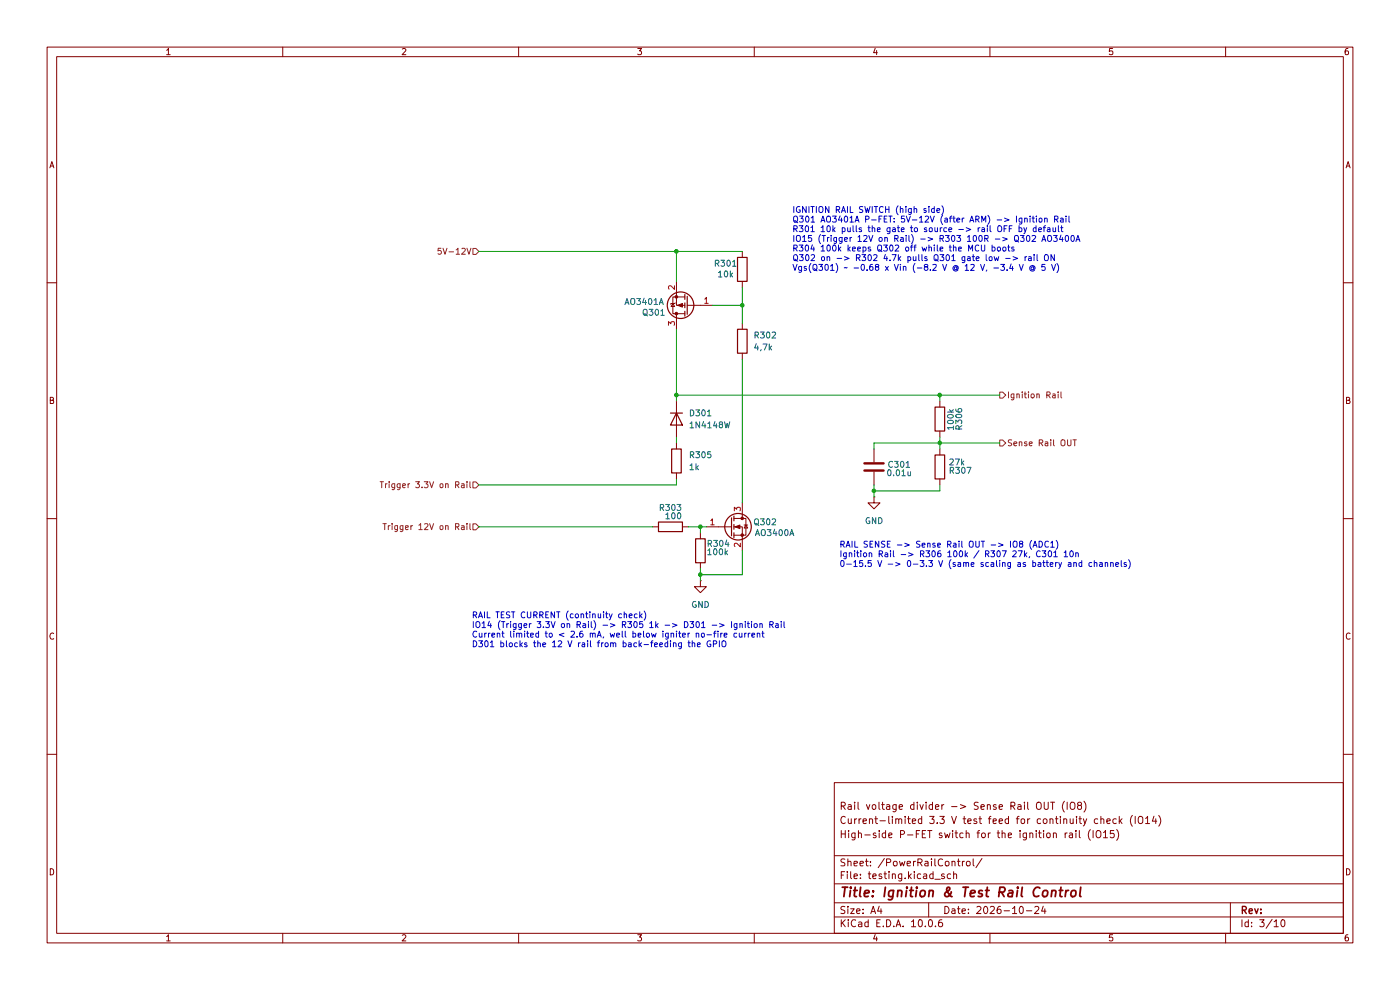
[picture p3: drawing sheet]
(kicad_sch
 (version 20260306)
 (generator "eeschema")
 (generator_version "10.0")
 (paper "A4")
 (title_block
  (title "Ignition & Test Rail Control")
  (date "2026-10-24")
  (comment 1 "High-side P-FET switch for the ignition rail (IO15)")
  (comment 2 "Current-limited 3.3 V test feed for continuity check (IO14)"))
 (lib_symbols
  (symbol "Device:C"
   (pin_numbers (hide yes))
   (pin_names
    (offset 0.254)) (exclude_from_sim no) (in_bom yes) (on_board yes)
   (in_pos_files yes)
   (duplicate_pin_numbers_are_jumpers no)
   (property "Reference" "C" (at 0.635 2.54 0) (show_name no) (do_not_autoplace no) (effects (font (size 1.27 1.27)) (justify left)))
   (property "Value" "C" (at 0.635 -2.54 0) (show_name no) (do_not_autoplace no) (effects (font (size 1.27 1.27)) (justify left)))
   (property "Footprint" "" (at 0.9652 -3.81 0) (show_name no) (do_not_autoplace no) (hide yes) (effects (font (size 1.27 1.27))))
   (property "Datasheet" "" (at 0 0 0) (show_name no) (do_not_autoplace no) (hide yes) (effects (font (size 1.27 1.27))))
   (property "Description" "Unpolarized capacitor" (at 0 0 0) (show_name no) (do_not_autoplace no) (hide yes) (effects (font (size 1.27 1.27))))
   (symbol "C_0_1"
    (polyline (pts (xy -2.032 0.762) (xy 2.032 0.762)) (stroke (width 0.508) (type default)) (fill (type none)))
    (polyline (pts (xy -2.032 -0.762) (xy 2.032 -0.762)) (stroke (width 0.508) (type default)) (fill (type none))))
   (symbol "C_1_1"
    (pin passive line (at 0 3.81 270) (length 2.794) (name "" (effects (font (size 1.27 1.27)))) (number "1" (effects (font (size 1.27 1.27)))))
    (pin passive line (at 0 -3.81 90) (length 2.794) (name "" (effects (font (size 1.27 1.27)))) (number "2" (effects (font (size 1.27 1.27))))))
   (embedded_fonts no))
  (symbol "Device:R"
   (pin_numbers (hide yes))
   (pin_names
    (offset 0)) (exclude_from_sim no) (in_bom yes) (on_board yes)
   (in_pos_files yes)
   (duplicate_pin_numbers_are_jumpers no)
   (property "Reference" "R" (at 2.032 0 90) (show_name no) (do_not_autoplace no) (effects (font (size 1.27 1.27))))
   (property "Value" "R" (at 0 0 90) (show_name no) (do_not_autoplace no) (effects (font (size 1.27 1.27))))
   (property "Footprint" "" (at -1.778 0 90) (show_name no) (do_not_autoplace no) (hide yes) (effects (font (size 1.27 1.27))))
   (property "Datasheet" "" (at 0 0 0) (show_name no) (do_not_autoplace no) (hide yes) (effects (font (size 1.27 1.27))))
   (property "Description" "Resistor" (at 0 0 0) (show_name no) (do_not_autoplace no) (hide yes) (effects (font (size 1.27 1.27))))
   (symbol "R_0_1"
    (rectangle (start -1.016 -2.54) (end 1.016 2.54) (stroke (width 0.254) (type default)) (fill (type none))))
   (symbol "R_1_1"
    (pin passive line (at 0 3.81 270) (length 1.27) (name "" (effects (font (size 1.27 1.27)))) (number "1" (effects (font (size 1.27 1.27)))))
    (pin passive line (at 0 -3.81 90) (length 1.27) (name "" (effects (font (size 1.27 1.27)))) (number "2" (effects (font (size 1.27 1.27))))))
   (embedded_fonts no))
  (symbol "Diode:1N4148W"
   (pin_numbers (hide yes))
   (pin_names (hide yes)) (exclude_from_sim no) (in_bom yes) (on_board yes)
   (in_pos_files yes)
   (duplicate_pin_numbers_are_jumpers no)
   (property "Reference" "D" (at 0 2.54 0) (show_name no) (do_not_autoplace no) (effects (font (size 1.27 1.27))))
   (property "Value" "1N4148W" (at 0 -2.54 0) (show_name no) (do_not_autoplace no) (effects (font (size 1.27 1.27))))
   (property "Footprint" "Diode_SMD:D_SOD-123" (at 0 -4.445 0) (show_name no) (do_not_autoplace no) (hide yes) (effects (font (size 1.27 1.27))))
   (property "Datasheet" "https://www.vishay.com/docs/85748/1n4148w.pdf" (at 0 0 0) (show_name no) (do_not_autoplace no) (hide yes) (effects (font (size 1.27 1.27))))
   (property "Description" "75V 0.15A Fast Switching Diode, SOD-123" (at 0 0 0) (show_name no) (do_not_autoplace no) (hide yes) (effects (font (size 1.27 1.27))))
   (property "Sim.Device" "D" (at 0 0 0) (show_name no) (do_not_autoplace no) (hide yes) (effects (font (size 1.27 1.27))))
   (property "Sim.Pins" "1=K 2=A" (at 0 0 0) (show_name no) (do_not_autoplace no) (hide yes) (effects (font (size 1.27 1.27))))
   (symbol "1N4148W_0_1"
    (polyline (pts (xy -1.27 1.27) (xy -1.27 -1.27)) (stroke (width 0.254) (type default)) (fill (type none)))
    (polyline (pts (xy 1.27 1.27) (xy 1.27 -1.27) (xy -1.27 0) (xy 1.27 1.27)) (stroke (width 0.254) (type default)) (fill (type none)))
    (polyline (pts (xy 1.27 0) (xy -1.27 0)) (stroke (width 0) (type default)) (fill (type none))))
   (symbol "1N4148W_1_1"
    (pin passive line (at -3.81 0 0) (length 2.54) (name "K" (effects (font (size 1.27 1.27)))) (number "1" (effects (font (size 1.27 1.27)))))
    (pin passive line (at 3.81 0 180) (length 2.54) (name "A" (effects (font (size 1.27 1.27)))) (number "2" (effects (font (size 1.27 1.27))))))
   (embedded_fonts no))
  (symbol "GND:GND"
   (power global)
   (pin_numbers (hide yes))
   (pin_names
    (offset 0) (hide yes)) (exclude_from_sim no) (in_bom yes) (on_board yes)
   (in_pos_files yes)
   (duplicate_pin_numbers_are_jumpers no)
   (property "Reference" "#PWR" (at 0 -6.35 0) (show_name no) (do_not_autoplace no) (hide yes) (effects (font (size 1.27 1.27))))
   (property "Value" "GND" (at 0 -3.81 0) (show_name no) (do_not_autoplace no) (effects (font (size 1.27 1.27))))
   (property "Footprint" "" (at 0 0 0) (show_name no) (do_not_autoplace no) (hide yes) (effects (font (size 1.27 1.27))))
   (property "Datasheet" "" (at 0 0 0) (show_name no) (do_not_autoplace no) (hide yes) (effects (font (size 1.27 1.27))))
   (property "Description" "Power symbol creates a global label with name \"GND\" , ground" (at 0 0 0) (show_name no) (do_not_autoplace no) (hide yes) (effects (font (size 1.27 1.27))))
   (symbol "GND_0_1"
    (polyline (pts (xy 0 0) (xy 0 -1.27) (xy 1.27 -1.27) (xy 0 -2.54) (xy -1.27 -1.27) (xy 0 -1.27)) (stroke (width 0) (type default)) (fill (type none))))
   (symbol "GND_1_1"
    (pin power_in line (at 0 0 270) (length 0) (name "" (effects (font (size 1.27 1.27)))) (number "1" (effects (font (size 1.27 1.27))))))
   (embedded_fonts no))
  (symbol "Transistor_FET:AO3400A"
   (pin_names
    (offset 0) (hide yes)) (exclude_from_sim no) (in_bom yes) (on_board yes)
   (in_pos_files yes)
   (duplicate_pin_numbers_are_jumpers no)
   (property "Reference" "Q" (at 5.08 1.905 0) (show_name no) (do_not_autoplace no) (effects (font (size 1.27 1.27)) (justify left)))
   (property "Value" "AO3400A" (at 5.08 0 0) (show_name no) (do_not_autoplace no) (effects (font (size 1.27 1.27)) (justify left)))
   (property "Footprint" "Package_TO_SOT_SMD:SOT-23" (at 5.08 -1.905 0) (show_name no) (do_not_autoplace no) (hide yes) (effects (font (size 1.27 1.27)
    (italic yes)) (justify left)))
   (property "Datasheet" "http://www.aosmd.com/pdfs/datasheet/AO3400A.pdf" (at 5.08 -3.81 0) (show_name no) (do_not_autoplace no) (hide yes) (effects (font (size 1.27 1.27)) (justify left)))
   (property "Description" "30V Vds, 5.7A Id, N-Channel MOSFET, SOT-23" (at 0 0 0) (show_name no) (do_not_autoplace no) (hide yes) (effects (font (size 1.27 1.27))))
   (symbol "AO3400A_0_1"
    (polyline (pts (xy 0.254 1.905) (xy 0.254 -1.905)) (stroke (width 0.254) (type default)) (fill (type none)))
    (polyline (pts (xy 0.254 0) (xy -2.54 0)) (stroke (width 0) (type default)) (fill (type none)))
    (polyline (pts (xy 0.762 2.286) (xy 0.762 1.27)) (stroke (width 0.254) (type default)) (fill (type none)))
    (polyline (pts (xy 0.762 0.508) (xy 0.762 -0.508)) (stroke (width 0.254) (type default)) (fill (type none)))
    (polyline (pts (xy 0.762 -1.27) (xy 0.762 -2.286)) (stroke (width 0.254) (type default)) (fill (type none)))
    (polyline (pts (xy 0.762 -1.778) (xy 3.302 -1.778) (xy 3.302 1.778) (xy 0.762 1.778)) (stroke (width 0) (type default)) (fill (type none)))
    (polyline (pts (xy 1.016 0) (xy 2.032 0.381) (xy 2.032 -0.381) (xy 1.016 0)) (stroke (width 0) (type default)) (fill (type outline)))
    (circle (center 1.651 0) (radius 2.794) (stroke (width 0.254) (type default)) (fill (type none)))
    (polyline (pts (xy 2.54 2.54) (xy 2.54 1.778)) (stroke (width 0) (type default)) (fill (type none)))
    (circle (center 2.54 1.778) (radius 0.254) (stroke (width 0) (type default)) (fill (type outline)))
    (circle (center 2.54 -1.778) (radius 0.254) (stroke (width 0) (type default)) (fill (type outline)))
    (polyline (pts (xy 2.54 -2.54) (xy 2.54 0) (xy 0.762 0)) (stroke (width 0) (type default)) (fill (type none)))
    (polyline (pts (xy 2.921 0.381) (xy 3.683 0.381)) (stroke (width 0) (type default)) (fill (type none)))
    (polyline (pts (xy 3.302 0.381) (xy 2.921 -0.254) (xy 3.683 -0.254) (xy 3.302 0.381)) (stroke (width 0) (type default)) (fill (type none))))
   (symbol "AO3400A_1_1"
    (pin input line (at -5.08 0 0) (length 2.54) (name "G" (effects (font (size 1.27 1.27)))) (number "1" (effects (font (size 1.27 1.27)))))
    (pin passive line (at 2.54 -5.08 90) (length 2.54) (name "S" (effects (font (size 1.27 1.27)))) (number "2" (effects (font (size 1.27 1.27)))))
    (pin passive line (at 2.54 5.08 270) (length 2.54) (name "D" (effects (font (size 1.27 1.27)))) (number "3" (effects (font (size 1.27 1.27))))))
   (embedded_fonts no))
  (symbol "Transistor_FET:AO3401A"
   (pin_names (hide yes)) (exclude_from_sim no) (in_bom yes) (on_board yes)
   (in_pos_files yes)
   (duplicate_pin_numbers_are_jumpers no)
   (property "Reference" "Q" (at 5.08 1.905 0) (show_name no) (do_not_autoplace no) (effects (font (size 1.27 1.27)) (justify left)))
   (property "Value" "AO3401A" (at 5.08 0 0) (show_name no) (do_not_autoplace no) (effects (font (size 1.27 1.27)) (justify left)))
   (property "Footprint" "Package_TO_SOT_SMD:SOT-23" (at 5.08 -1.905 0) (show_name no) (do_not_autoplace no) (hide yes) (effects (font (size 1.27 1.27)
    (italic yes)) (justify left)))
   (property "Datasheet" "http://www.aosmd.com/pdfs/datasheet/AO3401A.pdf" (at 5.08 -3.81 0) (show_name no) (do_not_autoplace no) (hide yes) (effects (font (size 1.27 1.27)) (justify left)))
   (property "Description" "-4.0A Id, -30V Vds, P-Channel MOSFET, SOT-23" (at 0 0 0) (show_name no) (do_not_autoplace no) (hide yes) (effects (font (size 1.27 1.27))))
   (symbol "AO3401A_0_1"
    (polyline (pts (xy 0.254 1.905) (xy 0.254 -1.905)) (stroke (width 0.254) (type default)) (fill (type none)))
    (polyline (pts (xy 0.254 0) (xy -2.54 0)) (stroke (width 0) (type default)) (fill (type none)))
    (polyline (pts (xy 0.762 2.286) (xy 0.762 1.27)) (stroke (width 0.254) (type default)) (fill (type none)))
    (polyline (pts (xy 0.762 1.778) (xy 3.302 1.778) (xy 3.302 -1.778) (xy 0.762 -1.778)) (stroke (width 0) (type default)) (fill (type none)))
    (polyline (pts (xy 0.762 0.508) (xy 0.762 -0.508)) (stroke (width 0.254) (type default)) (fill (type none)))
    (polyline (pts (xy 0.762 -1.27) (xy 0.762 -2.286)) (stroke (width 0.254) (type default)) (fill (type none)))
    (circle (center 1.651 0) (radius 2.794) (stroke (width 0.254) (type default)) (fill (type none)))
    (polyline (pts (xy 2.286 0) (xy 1.27 0.381) (xy 1.27 -0.381) (xy 2.286 0)) (stroke (width 0) (type default)) (fill (type outline)))
    (polyline (pts (xy 2.54 2.54) (xy 2.54 1.778)) (stroke (width 0) (type default)) (fill (type none)))
    (circle (center 2.54 1.778) (radius 0.254) (stroke (width 0) (type default)) (fill (type outline)))
    (circle (center 2.54 -1.778) (radius 0.254) (stroke (width 0) (type default)) (fill (type outline)))
    (polyline (pts (xy 2.54 -2.54) (xy 2.54 0) (xy 0.762 0)) (stroke (width 0) (type default)) (fill (type none)))
    (polyline (pts (xy 2.794 -0.508) (xy 2.921 -0.381) (xy 3.683 -0.381) (xy 3.81 -0.254)) (stroke (width 0) (type default)) (fill (type none)))
    (polyline (pts (xy 3.302 -0.381) (xy 2.921 0.254) (xy 3.683 0.254) (xy 3.302 -0.381)) (stroke (width 0) (type default)) (fill (type none))))
   (symbol "AO3401A_1_1"
    (pin input line (at -5.08 0 0) (length 2.54) (name "G" (effects (font (size 1.27 1.27)))) (number "1" (effects (font (size 1.27 1.27)))))
    (pin passive line (at 2.54 -5.08 90) (length 2.54) (name "S" (effects (font (size 1.27 1.27)))) (number "2" (effects (font (size 1.27 1.27)))))
    (pin passive line (at 2.54 5.08 270) (length 2.54) (name "D" (effects (font (size 1.27 1.27)))) (number "3" (effects (font (size 1.27 1.27))))))
   (embedded_fonts no)))
 (text "IGNITION RAIL SWITCH (high side)\nQ301 AO3401A P-FET: 5V-12V (after ARM) -> Ignition Rail\nR301 10k pulls the gate to source -> rail OFF by default\nIO15 (Trigger 12V on Rail) -> R303 100R -> Q302 AO3400A\nR304 100k keeps Q302 off while the MCU boots\nQ302 on -> R302 4.7k pulls Q301 gate low -> rail ON\nVgs(Q301) ~ -0.68 x Vin (-8.2 V @ 12 V, -3.4 V @ 5 V)"
  (exclude_from_sim no)
  (at 168 44 0)
  (effects (font (size 1.27 1.27)) (justify left top)))
 (text "RAIL TEST CURRENT (continuity check)\nIO14 (Trigger 3.3V on Rail) -> R305 1k -> D301 -> Ignition Rail\nCurrent limited to < 2.6 mA, well below igniter no-fire current\nD301 blocks the 12 V rail from back-feeding the GPIO"
  (exclude_from_sim no)
  (at 100 130 0)
  (effects (font (size 1.27 1.27)) (justify left top)))
 (junction
  (at 143.51 83.82)
  (diameter 0)
  (color 0 0 0 0))
 (junction
  (at 148.59 121.92)
  (diameter 0)
  (color 0 0 0 0))
 (junction
  (at 185.42 104.14)
  (diameter 0)
  (color 0 0 0 0))
 (junction
  (at 148.59 111.76)
  (diameter 0)
  (color 0 0 0 0))
 (junction
  (at 199.39 93.98)
  (diameter 0)
  (color 0 0 0 0))
 (junction
  (at 199.39 83.82)
  (diameter 0)
  (color 0 0 0 0))
 (junction
  (at 143.51 53.34)
  (diameter 0)
  (color 0 0 0 0))
 (junction
  (at 157.48 64.77)
  (diameter 0)
  (color 0 0 0 0))
 (wire
  (pts (xy 101.6 53.34) (xy 143.51 53.34))
  (stroke (width 0) (type default)))
 (wire
  (pts (xy 185.42 102.87) (xy 185.42 105.41))
  (stroke (width 0) (type default)))
 (wire
  (pts (xy 151.13 64.77) (xy 157.48 64.77))
  (stroke (width 0) (type default)))
 (wire
  (pts (xy 148.59 111.76) (xy 148.59 113.03))
  (stroke (width 0) (type default)))
 (wire
  (pts (xy 185.42 104.14) (xy 199.39 104.14))
  (stroke (width 0) (type default)))
 (wire
  (pts (xy 143.51 53.34) (xy 143.51 59.69))
  (stroke (width 0) (type default)))
 (wire
  (pts (xy 143.51 69.85) (xy 143.51 85.09))
  (stroke (width 0) (type default)))
 (wire
  (pts (xy 199.39 104.14) (xy 199.39 102.87))
  (stroke (width 0) (type default)))
 (wire
  (pts (xy 199.39 92.71) (xy 199.39 93.98))
  (stroke (width 0) (type default)))
 (wire
  (pts (xy 157.48 121.92) (xy 148.59 121.92))
  (stroke (width 0) (type default)))
 (wire
  (pts (xy 143.51 102.87) (xy 143.51 101.6))
  (stroke (width 0) (type default)))
 (wire
  (pts (xy 146.05 111.76) (xy 149.86 111.76))
  (stroke (width 0) (type default)))
 (wire
  (pts (xy 143.51 53.34) (xy 157.48 53.34))
  (stroke (width 0) (type default)))
 (wire
  (pts (xy 148.59 121.92) (xy 148.59 123.19))
  (stroke (width 0) (type default)))
 (wire
  (pts (xy 157.48 60.96) (xy 157.48 68.58))
  (stroke (width 0) (type default)))
 (wire
  (pts (xy 143.51 83.82) (xy 199.39 83.82))
  (stroke (width 0) (type default)))
 (wire
  (pts (xy 185.42 93.98) (xy 185.42 95.25))
  (stroke (width 0) (type default)))
 (wire
  (pts (xy 157.48 116.84) (xy 157.48 121.92))
  (stroke (width 0) (type default)))
 (wire
  (pts (xy 148.59 120.65) (xy 148.59 121.92))
  (stroke (width 0) (type default)))
 (wire
  (pts (xy 199.39 93.98) (xy 199.39 95.25))
  (stroke (width 0) (type default)))
 (wire
  (pts (xy 138.43 111.76) (xy 101.6 111.76))
  (stroke (width 0) (type default)))
 (wire
  (pts (xy 143.51 93.98) (xy 143.51 92.71))
  (stroke (width 0) (type default)))
 (wire
  (pts (xy 185.42 93.98) (xy 199.39 93.98))
  (stroke (width 0) (type default)))
 (wire
  (pts (xy 157.48 106.68) (xy 157.48 76.2))
  (stroke (width 0) (type default)))
 (wire
  (pts (xy 212.09 93.98) (xy 199.39 93.98))
  (stroke (width 0) (type default)))
 (wire
  (pts (xy 199.39 83.82) (xy 212.09 83.82))
  (stroke (width 0) (type default)))
 (wire
  (pts (xy 101.6 102.87) (xy 143.51 102.87))
  (stroke (width 0) (type default)))
 (wire
  (pts (xy 199.39 85.09) (xy 199.39 83.82))
  (stroke (width 0) (type default)))
 (hierarchical_label "Trigger 3.3V on Rail"
  (shape input)
  (at 101.6 102.87 180)
  (effects (font (size 1.27 1.27)) (justify right)))
 (hierarchical_label "Sense Rail OUT"
  (shape output)
  (at 212.09 93.98 0)
  (effects (font (size 1.27 1.27)) (justify left)))
 (hierarchical_label "Trigger 12V on Rail"
  (shape input)
  (at 101.6 111.76 180)
  (effects (font (size 1.27 1.27)) (justify right)))
 (hierarchical_label "Ignition Rail"
  (shape output)
  (at 212.09 83.82 0)
  (effects (font (size 1.27 1.27)) (justify left)))
 (hierarchical_label "5V-12V"
  (shape input)
  (at 101.6 53.34 180)
  (effects (font (size 1.27 1.27)) (justify right)))
 (symbol
  (lib_id "GND:GND")
  (at 148.59 123.19 0)
  (unit 1)
  (body_style 1)
  (exclude_from_sim no)
  (in_bom yes)
  (on_board yes)
  (in_pos_files yes)
  (dnp no)
  (fields_autoplaced yes)
  (property "Reference" "#PWR0302" (at 148.59 129.54 0) (hide yes) (show_name no) (do_not_autoplace no) (effects (font (size 1.27 1.27))))
  (property "Value" "GND" (at 148.59 128.27 0) (show_name no) (do_not_autoplace no) (effects (font (size 1.27 1.27))))
  (property "Footprint" "" (at 148.59 123.19 0) (hide yes) (show_name no) (do_not_autoplace no) (effects (font (size 1.27 1.27))))
  (property "Datasheet" "" (at 148.59 123.19 0) (hide yes) (show_name no) (do_not_autoplace no) (effects (font (size 1.27 1.27))))
  (property "Description" "Power symbol creates a global label with name \"GND\" , ground" (at 148.59 123.19 0) (hide yes) (show_name no) (do_not_autoplace no) (effects (font (size 1.27 1.27))))
  (pin "1"))
 (symbol
  (lib_id "Transistor_FET:AO3400A")
  (at 154.94 111.76 0)
  (unit 1)
  (body_style 1)
  (exclude_from_sim no)
  (in_bom yes)
  (on_board yes)
  (in_pos_files yes)
  (dnp no)
  (property "Reference" "Q302" (at 162.306 110.744 0) (show_name no) (do_not_autoplace no) (effects (font (size 1.27 1.27))))
  (property "Value" "AO3400A" (at 164.338 113.03 0) (show_name no) (do_not_autoplace no) (effects (font (size 1.27 1.27))))
  (property "Footprint" "Package_TO_SOT_SMD:SOT-23" (at 160.02 113.665 0) (hide yes) (show_name no) (do_not_autoplace no) (effects (font (size 1.27 1.27)
    (italic yes)) (justify left)))
  (property "Datasheet" "http://www.aosmd.com/pdfs/datasheet/AO3400A.pdf" (at 160.02 115.57 0) (hide yes) (show_name no) (do_not_autoplace no) (effects (font (size 1.27 1.27)) (justify left)))
  (property "Description" "30V Vds, 5.7A Id, N-Channel MOSFET, SOT-23" (at 154.94 111.76 0) (hide yes) (show_name no) (do_not_autoplace no) (effects (font (size 1.27 1.27))))
  (pin "3")
  (pin "2")
  (pin "1"))
 (symbol
  (lib_id "Diode:1N4148W")
  (at 143.51 88.9 270)
  (unit 1)
  (body_style 1)
  (exclude_from_sim no)
  (in_bom yes)
  (on_board yes)
  (in_pos_files yes)
  (dnp no)
  (fields_autoplaced yes)
  (property "Reference" "D301" (at 146.05 87.6299 90) (show_name no) (do_not_autoplace no) (effects (font (size 1.27 1.27)) (justify left)))
  (property "Value" "1N4148W" (at 146.05 90.1699 90) (show_name no) (do_not_autoplace no) (effects (font (size 1.27 1.27)) (justify left)))
  (property "Footprint" "Diode_SMD:D_SOD-123" (at 139.065 88.9 0) (hide yes) (show_name no) (do_not_autoplace no) (effects (font (size 1.27 1.27))))
  (property "Datasheet" "https://www.vishay.com/docs/85748/1n4148w.pdf" (at 143.51 88.9 0) (hide yes) (show_name no) (do_not_autoplace no) (effects (font (size 1.27 1.27))))
  (property "Description" "75V 0.15A Fast Switching Diode, SOD-123" (at 143.51 88.9 0) (hide yes) (show_name no) (do_not_autoplace no) (effects (font (size 1.27 1.27))))
  (property "Sim.Device" "D" (at 143.51 88.9 0) (hide yes) (show_name no) (do_not_autoplace no) (effects (font (size 1.27 1.27))))
  (property "Sim.Pins" "1=K 2=A" (at 143.51 88.9 0) (hide yes) (show_name no) (do_not_autoplace no) (effects (font (size 1.27 1.27))))
  (pin "1")
  (pin "2"))
 (symbol
  (lib_id "GND:GND")
  (at 185.42 105.41 0)
  (unit 1)
  (body_style 1)
  (exclude_from_sim no)
  (in_bom yes)
  (on_board yes)
  (in_pos_files yes)
  (dnp no)
  (fields_autoplaced yes)
  (property "Reference" "#PWR0301" (at 185.42 111.76 0) (hide yes) (show_name no) (do_not_autoplace no) (effects (font (size 1.27 1.27))))
  (property "Value" "GND" (at 185.42 110.49 0) (show_name no) (do_not_autoplace no) (effects (font (size 1.27 1.27))))
  (property "Footprint" "" (at 185.42 105.41 0) (hide yes) (show_name no) (do_not_autoplace no) (effects (font (size 1.27 1.27))))
  (property "Datasheet" "" (at 185.42 105.41 0) (hide yes) (show_name no) (do_not_autoplace no) (effects (font (size 1.27 1.27))))
  (property "Description" "Power symbol creates a global label with name \"GND\" , ground" (at 185.42 105.41 0) (hide yes) (show_name no) (do_not_autoplace no) (effects (font (size 1.27 1.27))))
  (pin "1"))
 (symbol
  (lib_id "Transistor_FET:AO3401A")
  (at 146.05 64.77 180)
  (unit 1)
  (body_style 1)
  (exclude_from_sim no)
  (in_bom yes)
  (on_board yes)
  (in_pos_files yes)
  (dnp no)
  (property "Reference" "Q301" (at 138.684 66.294 0) (show_name no) (do_not_autoplace no) (effects (font (size 1.27 1.27))))
  (property "Value" "AO3401A" (at 136.652 64.008 0) (show_name no) (do_not_autoplace no) (effects (font (size 1.27 1.27))))
  (property "Footprint" "Package_TO_SOT_SMD:SOT-23" (at 140.97 62.865 0) (hide yes) (show_name no) (do_not_autoplace no) (effects (font (size 1.27 1.27)
    (italic yes)) (justify left)))
  (property "Datasheet" "http://www.aosmd.com/pdfs/datasheet/AO3401A.pdf" (at 140.97 60.96 0) (hide yes) (show_name no) (do_not_autoplace no) (effects (font (size 1.27 1.27)) (justify left)))
  (property "Description" "-4.0A Id, -30V Vds, P-Channel MOSFET, SOT-23" (at 146.05 64.77 0) (hide yes) (show_name no) (do_not_autoplace no) (effects (font (size 1.27 1.27))))
  (pin "1")
  (pin "3")
  (pin "2"))
 (symbol
  (lib_id "Device:R")
  (at 142.24 111.76 90)
  (unit 1)
  (body_style 1)
  (exclude_from_sim no)
  (in_bom yes)
  (on_board yes)
  (in_pos_files yes)
  (dnp no)
  (property "Reference" "R303" (at 144.78 107.696 90) (show_name no) (do_not_autoplace no) (effects (font (size 1.27 1.27)) (justify left)))
  (property "Value" "100" (at 144.78 109.474 90) (show_name no) (do_not_autoplace no) (effects (font (size 1.27 1.27)) (justify left)))
  (property "Footprint" "Resistor_SMD:R_0603_1608Metric_Pad0.98x0.95mm_HandSolder" (at 142.24 113.538 90) (hide yes) (show_name no) (do_not_autoplace no) (effects (font (size 1.27 1.27))))
  (property "Datasheet" "" (at 142.24 111.76 0) (hide yes) (show_name no) (do_not_autoplace no) (effects (font (size 1.27 1.27))))
  (property "Description" "Resistor" (at 142.24 111.76 0) (hide yes) (show_name no) (do_not_autoplace no) (effects (font (size 1.27 1.27))))
  (pin "2")
  (pin "1"))
 (symbol
  (lib_id "Device:R")
  (at 199.39 88.9 0)
  (unit 1)
  (body_style 1)
  (exclude_from_sim no)
  (in_bom yes)
  (on_board yes)
  (in_pos_files yes)
  (dnp no)
  (property "Reference" "R306" (at 203.454 91.44 90) (show_name no) (do_not_autoplace no) (effects (font (size 1.27 1.27)) (justify left)))
  (property "Value" "100k" (at 201.676 91.44 90) (show_name no) (do_not_autoplace no) (effects (font (size 1.27 1.27)) (justify left)))
  (property "Footprint" "Resistor_SMD:R_0603_1608Metric_Pad0.98x0.95mm_HandSolder" (at 197.612 88.9 90) (hide yes) (show_name no) (do_not_autoplace no) (effects (font (size 1.27 1.27))))
  (property "Datasheet" "" (at 199.39 88.9 0) (hide yes) (show_name no) (do_not_autoplace no) (effects (font (size 1.27 1.27))))
  (property "Description" "Resistor" (at 199.39 88.9 0) (hide yes) (show_name no) (do_not_autoplace no) (effects (font (size 1.27 1.27))))
  (pin "2")
  (pin "1"))
 (symbol
  (lib_id "Device:R")
  (at 148.59 116.84 0)
  (unit 1)
  (body_style 1)
  (exclude_from_sim no)
  (in_bom yes)
  (on_board yes)
  (in_pos_files yes)
  (dnp no)
  (property "Reference" "R304" (at 154.94 115.316 0) (show_name no) (do_not_autoplace no) (effects (font (size 1.27 1.27)) (justify right)))
  (property "Value" "100k" (at 154.686 117.094 0) (show_name no) (do_not_autoplace no) (effects (font (size 1.27 1.27)) (justify right)))
  (property "Footprint" "Resistor_SMD:R_0603_1608Metric_Pad0.98x0.95mm_HandSolder" (at 146.812 116.84 90) (hide yes) (show_name no) (do_not_autoplace no) (effects (font (size 1.27 1.27))))
  (property "Datasheet" "" (at 148.59 116.84 0) (hide yes) (show_name no) (do_not_autoplace no) (effects (font (size 1.27 1.27))))
  (property "Description" "Resistor" (at 148.59 116.84 0) (hide yes) (show_name no) (do_not_autoplace no) (effects (font (size 1.27 1.27))))
  (pin "2")
  (pin "1"))
 (symbol
  (lib_id "Device:R")
  (at 143.51 97.79 0)
  (unit 1)
  (body_style 1)
  (exclude_from_sim no)
  (in_bom yes)
  (on_board yes)
  (in_pos_files yes)
  (dnp no)
  (fields_autoplaced yes)
  (property "Reference" "R305" (at 146.05 96.5199 0) (show_name no) (do_not_autoplace no) (effects (font (size 1.27 1.27)) (justify left)))
  (property "Value" "1k" (at 146.05 99.0599 0) (show_name no) (do_not_autoplace no) (effects (font (size 1.27 1.27)) (justify left)))
  (property "Footprint" "Resistor_SMD:R_0603_1608Metric_Pad0.98x0.95mm_HandSolder" (at 141.732 97.79 90) (hide yes) (show_name no) (do_not_autoplace no) (effects (font (size 1.27 1.27))))
  (property "Datasheet" "" (at 143.51 97.79 0) (hide yes) (show_name no) (do_not_autoplace no) (effects (font (size 1.27 1.27))))
  (property "Description" "Resistor" (at 143.51 97.79 0) (hide yes) (show_name no) (do_not_autoplace no) (effects (font (size 1.27 1.27))))
  (pin "1")
  (pin "2"))
 (symbol
  (lib_id "Device:R")
  (at 157.48 57.15 180)
  (unit 1)
  (body_style 1)
  (exclude_from_sim no)
  (in_bom yes)
  (on_board yes)
  (in_pos_files yes)
  (dnp no)
  (property "Reference" "R301" (at 153.924 55.88 0) (show_name no) (do_not_autoplace no) (effects (font (size 1.27 1.27))))
  (property "Value" "10k" (at 153.924 58.166 0) (show_name no) (do_not_autoplace no) (effects (font (size 1.27 1.27))))
  (property "Footprint" "Resistor_SMD:R_0603_1608Metric_Pad0.98x0.95mm_HandSolder" (at 159.258 57.15 90) (hide yes) (show_name no) (do_not_autoplace no) (effects (font (size 1.27 1.27))))
  (property "Datasheet" "" (at 157.48 57.15 0) (hide yes) (show_name no) (do_not_autoplace no) (effects (font (size 1.27 1.27))))
  (property "Description" "Resistor" (at 157.48 57.15 0) (hide yes) (show_name no) (do_not_autoplace no) (effects (font (size 1.27 1.27))))
  (pin "1")
  (pin "2"))
 (symbol
  (lib_id "Device:R")
  (at 199.39 99.06 0)
  (unit 1)
  (body_style 1)
  (exclude_from_sim no)
  (in_bom yes)
  (on_board yes)
  (in_pos_files yes)
  (dnp no)
  (property "Reference" "R307" (at 201.168 99.822 0) (show_name no) (do_not_autoplace no) (effects (font (size 1.27 1.27)) (justify left)))
  (property "Value" "27k" (at 201.168 98.044 0) (show_name no) (do_not_autoplace no) (effects (font (size 1.27 1.27)) (justify left)))
  (property "Footprint" "Resistor_SMD:R_0603_1608Metric_Pad0.98x0.95mm_HandSolder" (at 197.612 99.06 90) (hide yes) (show_name no) (do_not_autoplace no) (effects (font (size 1.27 1.27))))
  (property "Datasheet" "" (at 199.39 99.06 0) (hide yes) (show_name no) (do_not_autoplace no) (effects (font (size 1.27 1.27))))
  (property "Description" "Resistor" (at 199.39 99.06 0) (hide yes) (show_name no) (do_not_autoplace no) (effects (font (size 1.27 1.27))))
  (pin "2")
  (pin "1"))
 (symbol
  (lib_id "Device:R")
  (at 157.48 72.39 0)
  (unit 1)
  (body_style 1)
  (exclude_from_sim no)
  (in_bom yes)
  (on_board yes)
  (in_pos_files yes)
  (dnp no)
  (property "Reference" "R302" (at 159.766 71.12 0) (show_name no) (do_not_autoplace no) (effects (font (size 1.27 1.27)) (justify left)))
  (property "Value" "4,7k" (at 159.766 73.66 0) (show_name no) (do_not_autoplace no) (effects (font (size 1.27 1.27)) (justify left)))
  (property "Footprint" "Resistor_SMD:R_0603_1608Metric_Pad0.98x0.95mm_HandSolder" (at 155.702 72.39 90) (hide yes) (show_name no) (do_not_autoplace no) (effects (font (size 1.27 1.27))))
  (property "Datasheet" "" (at 157.48 72.39 0) (hide yes) (show_name no) (do_not_autoplace no) (effects (font (size 1.27 1.27))))
  (property "Description" "Resistor" (at 157.48 72.39 0) (hide yes) (show_name no) (do_not_autoplace no) (effects (font (size 1.27 1.27))))
  (pin "2")
  (pin "1"))
 (symbol
  (lib_id "Device:C")
  (at 185.42 99.06 180)
  (unit 1)
  (body_style 1)
  (exclude_from_sim no)
  (in_bom yes)
  (on_board yes)
  (in_pos_files yes)
  (dnp no)
  (property "Reference" "C301" (at 190.754 98.552 0) (show_name no) (do_not_autoplace no) (effects (font (size 1.27 1.27))))
  (property "Value" "0.01u" (at 190.754 100.33 0) (show_name no) (do_not_autoplace no) (effects (font (size 1.27 1.27))))
  (property "Footprint" "Capacitor_SMD:C_0805_2012Metric_Pad1.18x1.45mm_HandSolder" (at 184.4548 95.25 0) (hide yes) (show_name no) (do_not_autoplace no) (effects (font (size 1.27 1.27))))
  (property "Datasheet" "" (at 185.42 99.06 0) (hide yes) (show_name no) (do_not_autoplace no) (effects (font (size 1.27 1.27))))
  (property "Description" "Unpolarized capacitor" (at 185.42 99.06 0) (hide yes) (show_name no) (do_not_autoplace no) (effects (font (size 1.27 1.27))))
  (pin "1")
  (pin "2")))
